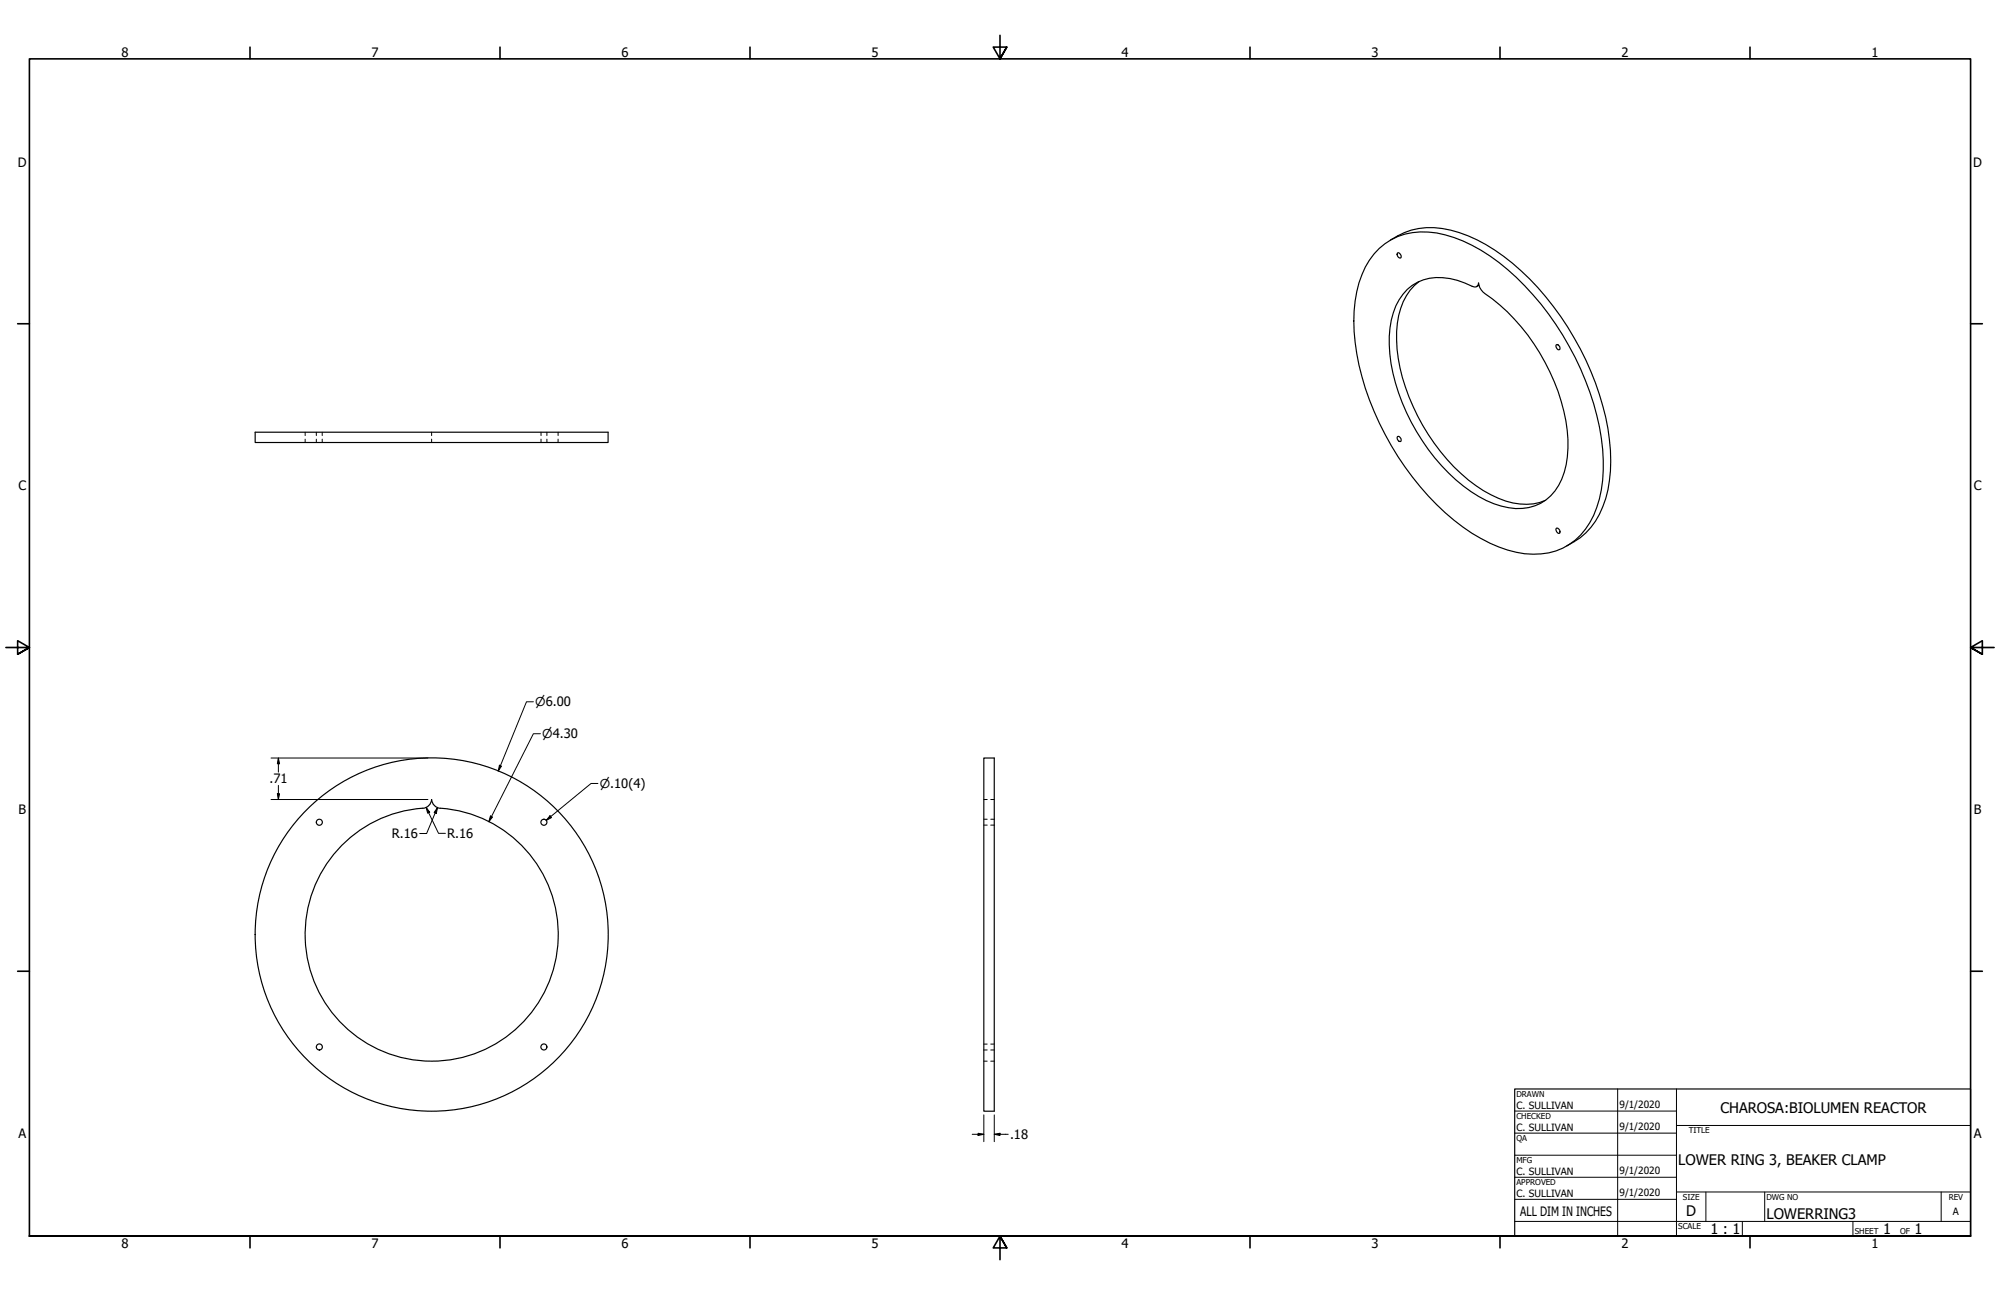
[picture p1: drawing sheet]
<svg xmlns="http://www.w3.org/2000/svg" width="864mm" height="559mm" viewBox="0 0 864 559" stroke-linecap="round" stroke-linejoin="round" font-family="sans-serif">
<!-- layer: Visible (ANSI) -->
<g fill="none" stroke="#000" stroke-width=".51">
<path d="M595.6 107.2a28.2 28.2 0 0 1 24.7-6.7 68.5 68.5 0 0 1 34.4 19.2 123.5 123.5 0 0 1 37.3 74.1 53.5 53.5 0 0 1-5.5 31.7 27.1 27.1 0 0 1-28.1 13.5 62.5 62.5 0 0 1-30.6-14.5 123.8 123.8 0 0 1-42.6-76.7 57.1 57.1 0 0 1 4.3-32.5l3.8-5.8zM600.3 103.6a31.9 31.9 0 0 1 29.9-3.2 85.6 85.6 0 0 1 37.2 27.7 122.9 122.9 0 0 1 27.5 61.6 57.1 57.1 0 0 1-4.3 32.2 29.4 29.4 0 0 1-14.1 13.7M603.4 109.2l.3-.2a1.38 1.38 0 0 1 1.2 .9 1.38 1.38 0 0 1-.3 1.5 1.63 1.63 0 0 1-1.2-2.2zM607.6 124.9a21.4 21.4 0 0 1 21.7-3.9l6.5 2.6a1.67 1.67 0 0 0 1.8 .1 1.67 1.67 0 0 0 .8-1.7 6.3 6.3 0 0 0 2.8 4.7 86.7 86.7 0 0 1 35.8 62.9 35 35 0 0 1-5.6 22.2 20.5 20.5 0 0 1-23.2 6.6 57 57 0 0 1-25.7-17.4 88.2 88.2 0 0 1-22.4-48.2 35.4 35.4 0 0 1 5.7-25.8zM612.8 121.5a27.2 27.2 0 0 0-9.7 21.6 76.7 76.7 0 0 0 11.2 40.4 76 76 0 0 0 29.5 30 27.1 27.1 0 0 0 23.5 2.4M638.6 123.1l-1 .6M672 148.8l.3-.1a1.33 1.33 0 0 1 1.2 .8 1.33 1.33 0 0 1-.3 1.4 1.6 1.6 0 0 1-1.2-2.1zM110.2 186.5h152.4v4.4h-152.4zM603.4 188.5l.3-.2a1.33 1.33 0 0 1 1.2 .8 1.33 1.33 0 0 1-.3 1.5 1.6 1.6 0 0 1-1.2-2.1zM672 228l.3-.2a1.37 1.37 0 0 1 1.2 .9 1.37 1.37 0 0 1-.3 1.5 1.72 1.72 0 0 1-1.2-2.2zM424.8 327.1h4.5v152.4h-4.5zM186.4 345a4 4 0 0 0 3.8 3.7 54.6 54.6 0 0 1 43.5 81.9 54.6 54.6 0 0 1-92.7 3.1 54.6 54.6 0 0 1 38-84.6 8.9 8.9 0 0 0 5.6-1l1.4-1.7 .4-1.4"/>
<circle cx="137.9" cy="354.8" r="1.3"/>
<circle cx="234.9" cy="354.8" r="1.3"/>
<circle cx="186.4" cy="403.3" r="76.2"/>
<circle cx="137.9" cy="451.8" r="1.3"/>
<circle cx="234.9" cy="451.8" r="1.3"/>
</g>
<!-- layer: Hidden (ANSI) -->
<g fill="none" stroke="#000" stroke-width=".43">
<path d="M131.8 186.5v1.5M131.8 189.5v1.4M136.6 186.5v1.5M136.6 189.5v1.4M139.1 186.5v1.5M139.1 189.5v1.4M186.4 186.5v1.5M186.4 189.5v1.4M233.6 186.5v1.5M233.6 189.5v1.4M236.2 186.5v1.5M236.2 189.5v1.4"/>
<path d="M241 186.5v1.5M241 189.5v1.4M424.8 345h1.5M424.8 353.5h1.5M424.8 356h1.5M427.8 345h1.5M427.8 353.5h1.5M427.8 356h1.5M424.8 457.9h1.5M424.8 450.5h1.5M424.8 453.1h1.5M427.8 457.9h1.5"/>
<path d="M427.8 450.5h1.5M427.8 453.1h1.5"/>
</g>
<!-- layer: Border (ANSI) -->
<g fill="none" stroke="#000" stroke-width=".7">
<path d="M431.8 15.2v10.2l-2.9-5.1h5.8l-2.9 5.1 2.9-5.1M107.9 20.3v5.1M215.9 20.3v5.1M323.8 20.3v5.1M539.8 20.3v5.1M647.7 20.3v5.1M755.6 20.3v5.1M7.6 139.7h5.1M850.9 139.7h5.1M2.5 279.4h10.2l-5.1-2.9v5.8l5.1-2.9-5.1 2.9M861.1 279.4h-10.2l5.1-2.9v5.8l-5.1-2.9 5.1 2.9M7.6 419.1h5.1"/>
<path d="M850.9 419.1h5.1M12.7 533.4v-508h838.2v508h-838.2h838.2M107.9 533.4v5.1M215.9 533.4v5.1M323.8 533.4v5.1M434.7 538.5l-2.9-5.1 2.9 5.1h-5.8l2.9-5.1v10.2M539.8 533.4v5.1M647.7 533.4v5.1M755.6 533.4v5.1"/>
</g>
<!-- layer: Title (ANSI) -->
<g fill="none" stroke="#000" stroke-width=".43">
<path d="M654 479.4h69.9M698.5 469.9v63.5M723.9 469.9v63.5M654 488.9h69.9M654 498.5h69.9M723.9 485.6h127M654 508h69.9M654 517.5h69.9M723.9 514.3h127M736.6 514.3v12.7M762 514.3v12.7M838.2 514.3v12.7"/>
<path d="M654 527h196.9M752.3 527v6.4M800.1 527v6.4"/>
</g>
<path d="M654 469.9h196.9v63.5h-196.9z" fill="none" stroke="#000" stroke-width=".51"/>
<!-- layer: Dimension (ANSI) -->
<g fill="none" stroke="#000" stroke-width=".43">
<path d="M230.3 302.8h-3l-12.2 29.9M233.4 316.6h-3.1l-19.2 38M117 327.1h67.8M120.2 327.1l.5 2.5h-.9zM120.2 327.1v6.1M120.2 338.9v6.1M215.6 330.2l.9 .4-1.4 2.1zM258.2 338.1h-3l-19.4 15.9M117 345h67.8M119.8 342.5h.9l-.5 2.5zM184 348.4l1.5 2.1-.8 .4zM184 348.4l5.4 11.2h2.9"/>
<path d="M188.9 348.5l-.5 2.5-.9-.4zM188.9 348.5l-4.7 11.2h-3M211.8 352.1l.9 .5-1.6 2zM237.5 352l.6 .8-2.3 1.2zM419.8 489.5h5M422.3 489l2.5 .5-2.5 .5zM424.8 481.1v11.5M429.3 489.5l2.5-.5v1zM429.3 489.5h6.1M429.3 481.1v11.5"/>
</g>
<g fill="#000">
<path d="M120.2 327.1l.5 2.5h-.9z" fill-rule="evenodd"/>
<path d="M215.6 330.2l.9 .4-1.4 2.1z" fill-rule="evenodd"/>
<path d="M119.8 342.5h.9l-.5 2.5z" fill-rule="evenodd"/>
<path d="M184 348.4l1.5 2.1-.8 .4z" fill-rule="evenodd"/>
<path d="M188.9 348.5l-.5 2.5-.9-.4z" fill-rule="evenodd"/>
<path d="M211.8 352.1l.9 .5-1.6 2z" fill-rule="evenodd"/>
<path d="M237.5 352l.6 .8-2.3 1.2z" fill-rule="evenodd"/>
<path d="M422.3 489l2.5 .5-2.5 .5z" fill-rule="evenodd"/>
<path d="M429.3 489.5l2.5-.5v1z" fill-rule="evenodd"/>
</g>
<g font-size="6.3">
<text x="742.9" y="480.1">CHAROSA:BIOLUMEN REACTOR</text>
<text x="724.7" y="502.9">LOWER RING 3, BEAKER CLAMP</text>
<text x="728.1" y="524.9">D</text>
<text x="762.8" y="526.2">LOWERRING3</text>
<text x="738.6" y="532.6">1 : 1</text>
<text x="813.1" y="532.6">1</text>
<text x="826.7" y="532.6">1</text>
</g>
<g font-size="5.6">
<text x="52.5" y="24.4">8</text>
<text x="160.4" y="24.4">7</text>
<text x="268.4" y="24.4">6</text>
<text x="376.3" y="24.4">5</text>
<text x="484.3" y="24.4">4</text>
<text x="592.2" y="24.4">3</text>
<text x="700.2" y="24.4">2</text>
<text x="808.1" y="24.4">1</text>
<text x="7.7" y="71.9">D</text>
<text x="852" y="71.9">D</text>
<text x="8" y="211.6">C</text>
<text x="852.3" y="211.6">C</text>
<text x="116.3" y="338.1">.71</text>
<text x="8" y="351.3">B</text>
<text x="852.3" y="351.3">B</text>
<text x="169.2" y="361.7">R.16</text>
<text x="193.1" y="361.6">R.16</text>
<text x="7.9" y="491">A</text>
<text x="436.2" y="491.5">.18</text>
<text x="852.2" y="491">A</text>
<text x="656.5" y="524.8">ALL DIM IN INCHES</text>
<text x="52.5" y="538.5">8</text>
<text x="160.4" y="538.5">7</text>
<text x="268.4" y="538.5">6</text>
<text x="376.3" y="538.5">5</text>
<text x="484.3" y="538.5">4</text>
<text x="592.2" y="538.5">3</text>
<text x="700.2" y="538.5">2</text>
<text x="808.1" y="538.5">1</text>
</g>
<g font-size="5.3">
<text x="231.1" y="304.8">⌀6.00</text>
<text x="234.1" y="318.6">⌀4.30</text>
<text x="259" y="340">⌀.10(4)</text>
</g>
<g font-size="4.3">
<text x="654.8" y="478.6">C. SULLIVAN</text>
<text x="699.3" y="478">9/1/2020</text>
<text x="654.8" y="488.1">C. SULLIVAN</text>
<text x="699.3" y="487.5">9/1/2020</text>
<text x="654.8" y="507.2">C. SULLIVAN</text>
<text x="699.3" y="506.5">9/1/2020</text>
<text x="654.8" y="516.7">C. SULLIVAN</text>
<text x="699.3" y="516.1">9/1/2020</text>
<text x="843.2" y="524.2">A</text>
</g>
<g font-size="3.5">
<text x="654.8" y="473.2">DRAWN</text>
<text x="654.8" y="482.8">CHECKED</text>
<text x="729.2" y="488.9">TITLE</text>
<text x="654.8" y="492.3">QA</text>
<text x="654.8" y="501.8">MFG</text>
<text x="654.8" y="511.4">APPROVED</text>
<text x="726.7" y="517.7">SIZE</text>
<text x="762.8" y="517.7">DWG NO</text>
<text x="841.4" y="517.7">REV</text>
<text x="724.7" y="530.4">SCALE</text>
<text x="800.9" y="532.6">SHEET</text>
<text x="820.4" y="532.6">OF</text>
</g>
</svg>
